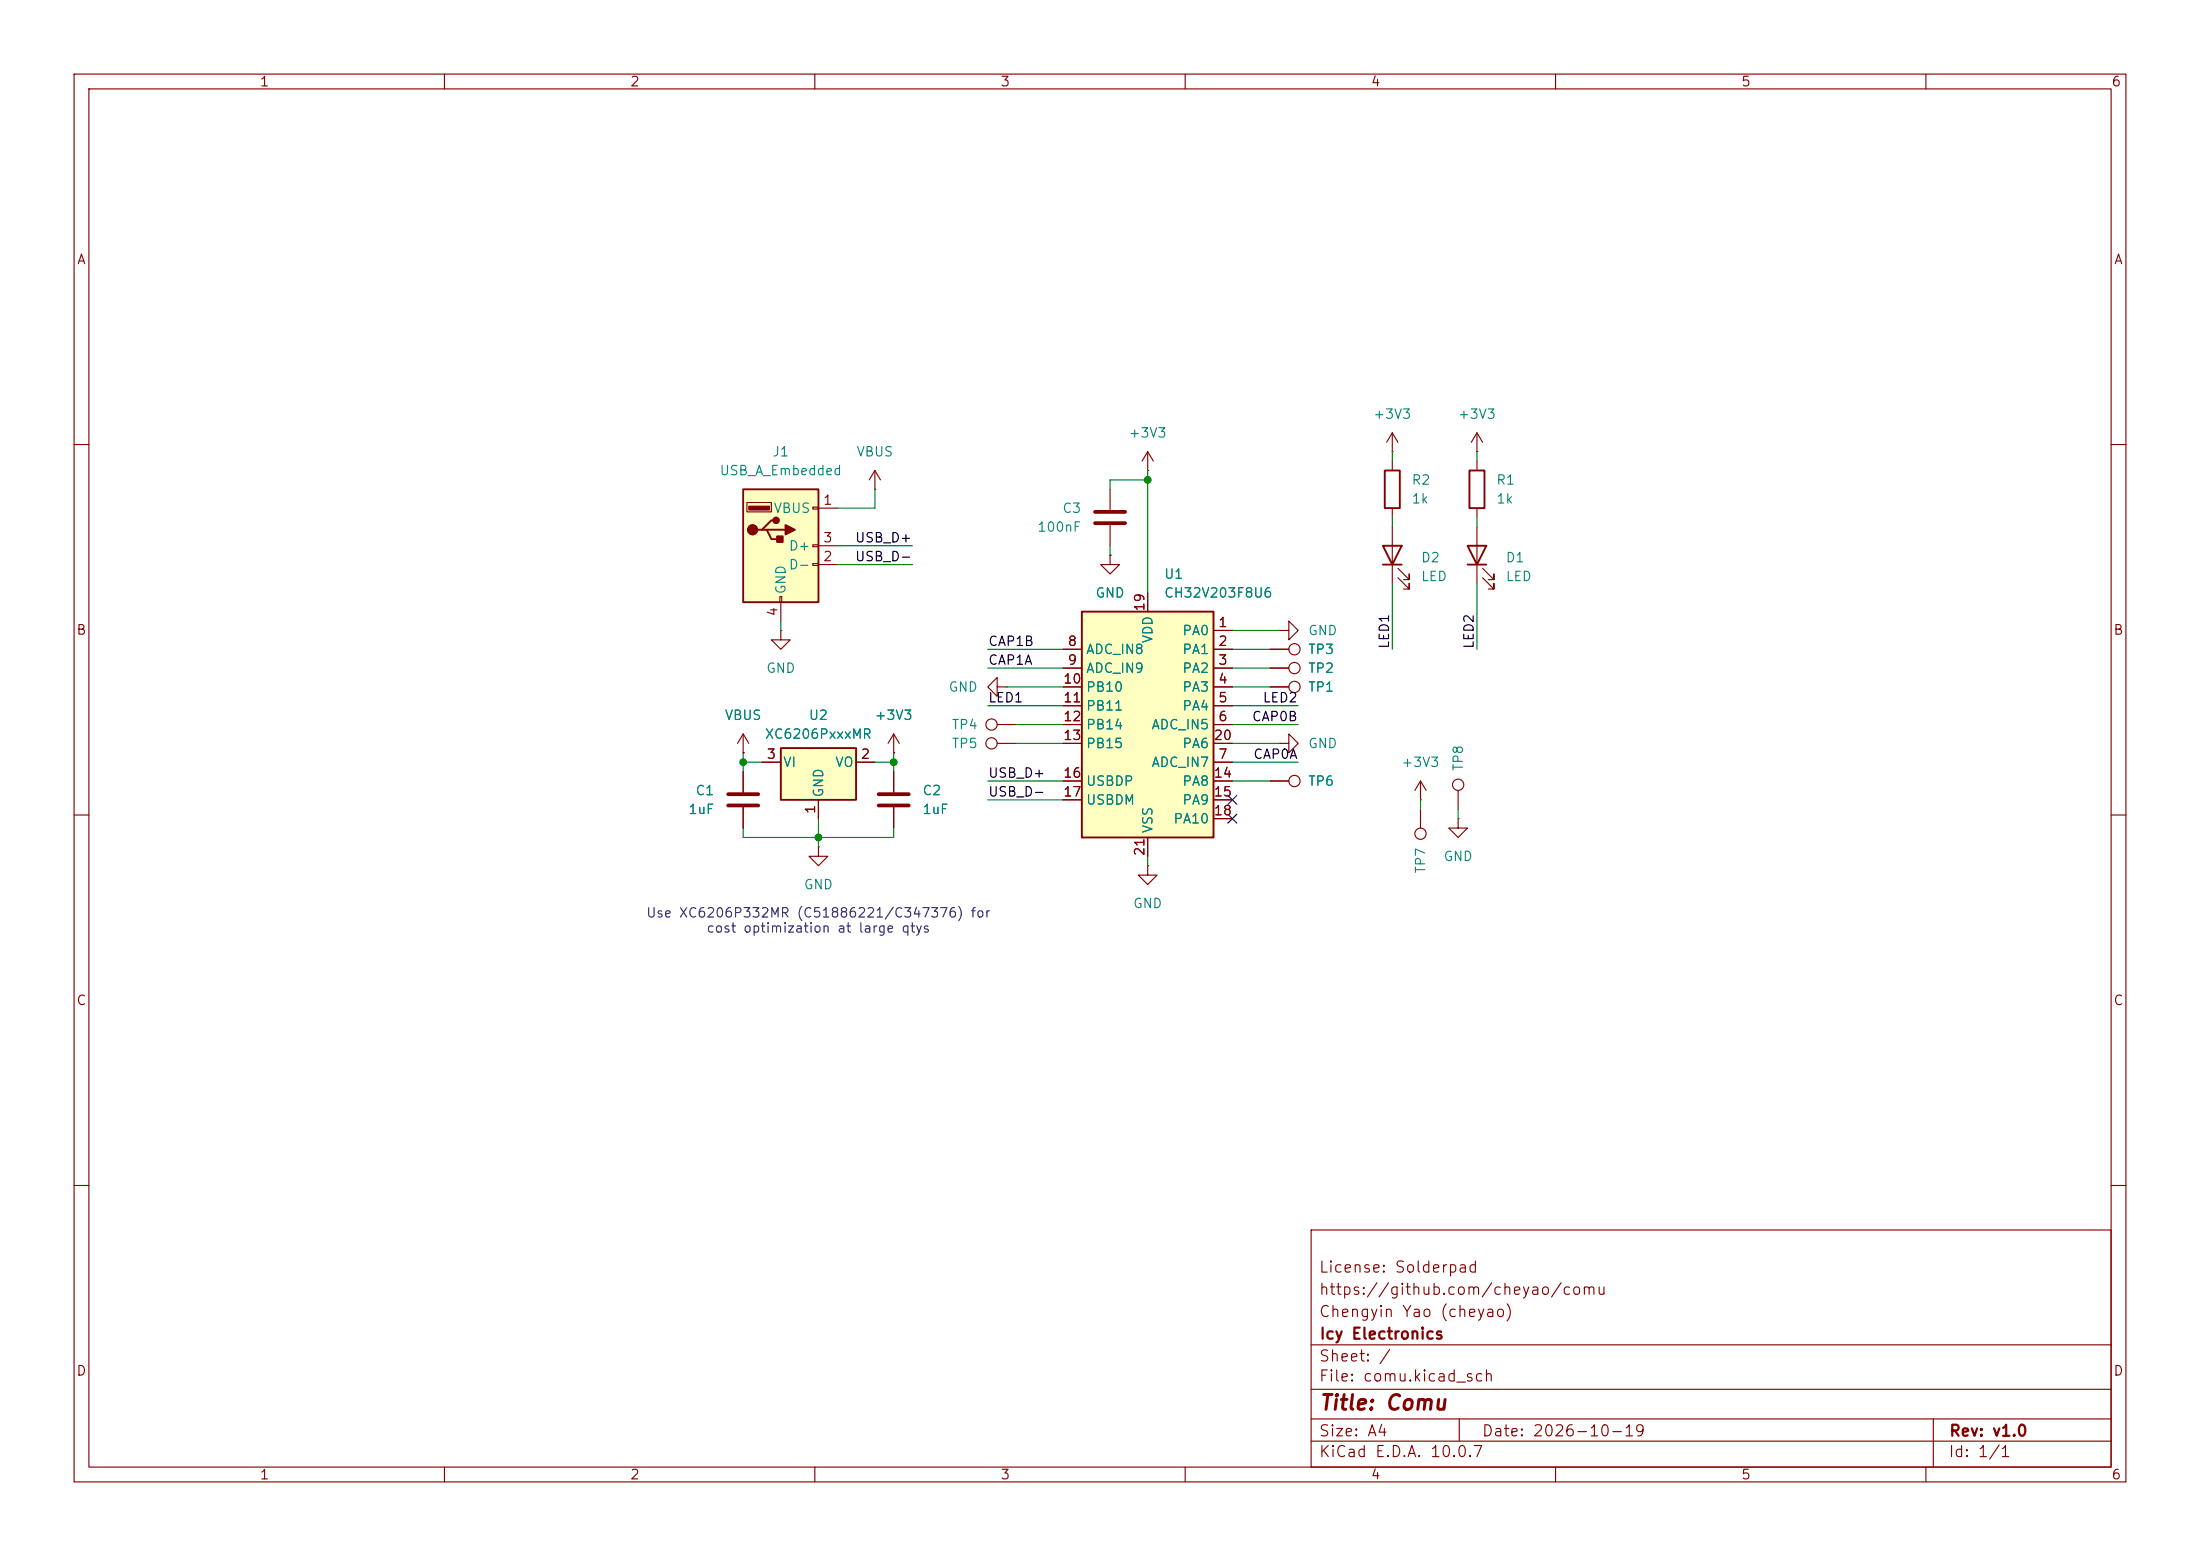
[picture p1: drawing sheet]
<svg xmlns="http://www.w3.org/2000/svg" width="297mm" height="210mm" viewBox="0 0 297 210" stroke-linecap="round" stroke-linejoin="round" font-family="sans-serif">
<g fill="none" stroke="#840000" stroke-width=".15">
<path d="M10 10h277v190h-277zM12 12h273v186h-273zM60 10v2M110 10v2M160 10v2M210 10v2M260 10v2M10 60h2M149.9 74.9v1.3h1.2l-1.2 1.3-1.3-1.3h1.3M149.9 74.9h.1M149.9 66v2.8M149.9 70.9v2.8"/>
<path d="M154.9 63.5h.1M154.9 61l-.7 1.2M154.9 61l.8 1.2M154.9 61v2.5M188 71.1v7.6M188.7 78l1.5 1.5v-.8v.8h-.7M188.7 76.7l1.5 1.5v-.7v.7h-.7M199.4 71.1v7.6M200.2 78l1.5 1.5v-.8v.8h-.8M200.2 76.7l1.5 1.5v-.7v.7h-.8M285 60h2M10 110h2"/>
<path d="M110.5 114.3v1.3h1.3l-1.3 1.2-1.3-1.2h1.3M110.5 114.3h.1M120.6 104.1v2.8M120.6 109v2.8M154.9 116.8v1.3h1.3l-1.3 1.3-1.2-1.3h1.2M154.9 116.8h.1M171.4 105.4h2.6M172.7 100.3h1.3v-1.2l1.3 1.2-1.3 1.3v-1.3M172.7 100.3h.1M285 110h2M10 160h2M177 166h108v32h-108z"/>
<path d="M285 160h2M60 198v2M110 198v2M160 198v2M177 194.5h108M177 191.5h108M177 187.5h108M177 181.5h108M197 191.5v3M210 198v2M260 198v2M261 191.5v6.5"/>
<circle cx="174.8" cy="105.4" r=".76"/>
</g>
<path d="M147.8 69.1h4.1M147.8 70.6h4.1M118.6 107.2h4.1M118.6 108.7h4.1" fill="none" stroke="#840000" stroke-width=".51"/>
<path d="M186.7 73.7h2.5l-1.2 2.5zM186.7 76.2h2.5M198.1 73.7h2.6l-1.3 2.5zM198.1 76.2h2.6" fill="none" stroke="#840000" stroke-width=".25"/>
<path d="M100.3 66h10.2v15.3h-10.2z" fill="#ffffc2"/>
<path d="M100.3 66h10.2v15.3h-10.2zM102.9 71.5h.6l.6 1.3h1.3M103.5 71.5h2.5M104.8 70.2h-.7l-1.2 1.3h-.7" fill="none" stroke="#840000" stroke-width=".25"/>
<g fill="#840000" stroke="#840000" stroke-width=".25">
<path d="M104.9 72.4h.8v.8h-.8z"/>
<path d="M106 70.9l1.3 .6-1.3 .6z"/>
<circle cx="101.6" cy="71.5" r=".63"/>
<circle cx="104.8" cy="70.2" r=".38"/>
</g>
<path d="M101.1 68.3h2.8v.5h-2.8z" fill="#840000" stroke="#840000" stroke-width=".15"/>
<g fill="none" stroke="#840000" stroke-width=".15">
<path d="M100.8 67.8h3.3v1.3h-3.3zM109.7 68.5h.8v.2h-.8zM109.7 73.5h.8v.3h-.8zM109.7 76.1h.8v.2h-.8zM110.5 68.6h2.5M110.5 76.2h2.5M110.5 73.7h2.5M118.1 66h.1M118.1 63.5l-.8 1.3M118.1 63.5l.8 1.3M118.1 63.5v2.5M105.3 80.5h.2v.8h-.2z"/>
<path d="M105.4 85.1v1.3h1.3l-1.3 1.2-1.3-1.2h1.3M105.4 85.1h.1M105.4 81.3v2.5M120.6 99.1l-.7 1.2M120.6 99.1l.8 1.2M120.6 99.1v2.5M120.6 101.6h.1"/>
</g>
<path d="M105.4 101h10.2v7h-10.2z" fill="#ffffc2"/>
<path d="M186.9 63.5h2.1v5.1h-2.1zM105.4 101h10.2v7h-10.2z" fill="none" stroke="#840000" stroke-width=".25"/>
<g fill="none" stroke="#840000" stroke-width=".15">
<path d="M188 62.2v1.3M188 68.6v1.3M100.3 99.1l-.7 1.2M100.3 99.1l.8 1.2M100.3 99.1v2.5M171.4 92.7h2.6M171.4 90.2h2.6M172.7 85.1h1.3v-1.3l1.3 1.3-1.3 1.3v-1.3M172.7 85.1h.1M100.3 101.6h.1M100.3 104.1v2.8M100.3 109v2.8"/>
<path d="M102.9 102.9h2.5M110.5 108v2.5M115.6 102.9h2.5"/>
<circle cx="174.8" cy="92.7" r=".76"/>
<circle cx="174.8" cy="90.2" r=".76"/>
</g>
<path d="M98.3 107.2h4.1M98.3 108.7h4.1" fill="none" stroke="#840000" stroke-width=".51"/>
<path d="M146 82.6h17.8v30.4h-17.8z" fill="#ffffc2"/>
<path d="M198.4 63.5h2v5.1h-2zM146 82.6h17.8v30.4h-17.8z" fill="none" stroke="#840000" stroke-width=".25"/>
<g fill="none" stroke="#840000" stroke-width=".15">
<path d="M188 58.4l-.8 1.3M188 58.4l.7 1.3M188 58.4v2.6M199.4 58.4v2.6M199.4 58.4l-.8 1.3M199.4 58.4l.8 1.3M149.9 74.9h.1M188 61h.1M199.4 61h.1M199.4 62.2v1.3M199.4 68.6v1.3M134.6 92.7v-1.3l-1.3 1.3 1.3 1.3v-1.3h1.3"/>
<path d="M134.6 97.8h2.6M135.9 92.7h.1M143.5 87.6h2.5M143.5 90.2h2.5M143.5 92.7h2.5M143.5 95.3h2.5M143.5 97.8h2.5M154.9 80v2.6M163.8 85.1h2.6M163.8 87.6h2.6M163.8 90.2h2.6M163.8 92.7h2.6"/>
<path d="M163.8 95.3h2.6M163.8 97.8h2.6M171.4 87.6h2.6M171.4 90.2h2.6M171.4 92.7h2.6M100.3 101.6h.1M100.3 104.1v2.8M100.3 109v2.8M102.9 102.9h2.5M110.5 108v2.5M115.6 102.9h2.5M120.6 101.6h.1"/>
<path d="M120.6 104.1v2.8M120.6 109v2.8M134.6 100.3h2.6M143.5 100.3h2.5M143.5 105.4h2.5M143.5 108h2.5M154.9 113v2.6M163.8 102.9h2.6M163.8 100.3h2.6M163.8 105.4h2.6M163.8 108h2.6M163.8 110.5h2.6"/>
<path d="M171.4 105.4h2.6M191.8 108h.1M191.8 105.4l-.8 1.3M191.8 105.4l.7 1.3M191.8 105.4v2.6M191.8 109.2v2.6M196.8 110.5v1.3h1.3l-1.3 1.2-1.2-1.2h1.2M196.8 110.5h.1M196.8 106.7v2.5"/>
<circle cx="133.9" cy="97.8" r=".76"/>
<circle cx="174.8" cy="87.6" r=".76"/>
<circle cx="133.9" cy="100.3" r=".76"/>
<circle cx="191.8" cy="112.5" r=".76"/>
<circle cx="196.8" cy="105.9" r=".76"/>
</g>
<g fill="none" stroke="#008400" stroke-width=".15">
<path d="M113 73.7h10.2M113 76.2h10.2M118.1 66v2.6h-5.1M149.9 73.7v1.2M154.9 63.5v16.5M154.9 64.8h-5v1.2M188 61v1.2M188 69.9v1.2M188 78.7v8.9M199.4 61v1.2M199.4 69.9v1.2M199.4 78.7v8.9"/>
<path d="M105.4 83.8v1.3M133.3 87.6h10.2M133.3 95.3h10.2M133.3 90.2h10.2M135.9 92.7h7.6M137.2 97.8h6.3M166.4 87.6h5M166.4 95.3h8.9M166.4 90.2h5M166.4 92.7h5M166.4 97.8h8.9M166.4 85.1h6.3"/>
<path d="M100.3 101.6v2.5M100.3 111.8v1.2h20.3v-1.2M100.3 102.9h2.6M110.5 110.5v3.8M118.1 102.9h2.5M120.6 101.6v2.5M133.3 105.4h10.2M133.3 108h10.2M137.2 100.3h6.3M154.9 115.6v1.2M166.4 105.4h5M166.4 100.3h6.3"/>
<path d="M166.4 102.9h8.9M191.8 108v1.2M196.8 109.2v1.3"/>
</g>
<path d="M165.8 107.3l1.2 1.3M165.8 109.9l1.2 1.2M167 107.3l-1.2 1.3M167 109.9l-1.2 1.2" fill="none" stroke="#000084" stroke-width=".15"/>
<g fill="#008400" stroke="#008400" stroke-width=".14">
<circle cx="154.9" cy="64.8" r=".46"/>
<circle cx="110.5" cy="113" r=".46"/>
<circle cx="120.6" cy="102.9" r=".46"/>
<circle cx="100.3" cy="102.9" r=".46"/>
</g>
<text font-size="2" fill="#840000" x="178" y="190.8">Title: Comu</text>
<g font-size="1.5" fill="#840000">
<text x="178" y="172.1">License: Solderpad</text>
<text x="178" y="178.1">Chengyin Yao (cheyao)</text>
<text x="178" y="175.1">https://github.com/cheyao/comu</text>
<text x="178" y="184.1">Sheet: /</text>
<text x="178" y="181.1">Icy Electronics</text>
<text x="178" y="186.8">File: comu.kicad_sch</text>
<text x="178" y="197">KiCad E.D.A. 10.0.7</text>
<text x="178" y="194.2">Size: A4</text>
<text x="200" y="194.2">Date: 2026-10-19</text>
<text x="263" y="197">Id: 1/1</text>
<text x="263" y="194.2">Rev: v1.0</text>
</g>
<g font-size="1.3" fill="#840000">
<text x="35" y="12">1</text>
<text x="85" y="12">2</text>
<text x="135" y="12">3</text>
<text x="185" y="12">4</text>
<text x="235" y="12">5</text>
<text x="285" y="12">6</text>
<text x="10.3" y="36">A</text>
<text x="285.3" y="36">A</text>
<text x="111" y="68.4">1</text>
<text x="111" y="76.1">2</text>
<text x="111" y="73.5">3</text>
<text x="105.3" y="83.3" transform="rotate(-90 105.3 83.3)">4</text>
<text x="154.8" y="82.6" transform="rotate(-90 154.8 82.6)">19</text>
<text x="10.2" y="86">B</text>
<text x="144" y="87.5">8</text>
<text x="164.4" y="85">1</text>
<text x="164.4" y="87.5">2</text>
<text x="285.2" y="86">B</text>
<text x="143.4" y="92.6">10</text>
<text x="143.4" y="95.1">11</text>
<text x="144" y="90">9</text>
<text x="164.4" y="90">3</text>
<text x="164.4" y="92.6">4</text>
<text x="164.4" y="95.1">5</text>
<text x="143.4" y="97.7">12</text>
<text x="143.4" y="100.2">13</text>
<text x="163.8" y="100.2">20</text>
<text x="164.4" y="97.7">6</text>
<text x="103.4" y="102.7">3</text>
<text x="116.1" y="102.7">2</text>
<text x="143.4" y="105.3">16</text>
<text x="143.4" y="107.8">17</text>
<text x="163.8" y="105.3">14</text>
<text x="163.8" y="107.8">15</text>
<text x="164.4" y="102.7">7</text>
<text x="110.4" y="110" transform="rotate(-90 110.4 110)">1</text>
<text x="163.8" y="110.4">18</text>
<text x="154.8" y="115.6" transform="rotate(-90 154.8 115.6)">21</text>
<text x="10.2" y="136">C</text>
<text x="285.2" y="136">C</text>
<text x="10.2" y="186">D</text>
<text x="285.2" y="186">D</text>
<text x="35" y="200">1</text>
<text x="85" y="200">2</text>
<text x="135" y="200">3</text>
<text x="185" y="200">4</text>
<text x="235" y="200">5</text>
<text x="285" y="200">6</text>
</g>
<g font-size="1.3" fill="#008484">
<text x="152.3" y="59.4">+3V3</text>
<text x="185.3" y="56.8">+3V3</text>
<text x="196.7" y="56.8">+3V3</text>
<text x="97.1" y="64.5">USB_A_Embedded</text>
<text x="104.2" y="61.9">J1</text>
<text x="115.5" y="61.9">VBUS</text>
<text x="190.5" y="65.7">R2</text>
<text x="201.9" y="65.7">R1</text>
<text x="104.3" y="69.5">VBUS</text>
<text x="143.3" y="69.5">C3</text>
<text x="190.5" y="68.3">1k</text>
<text x="201.9" y="68.3">1k</text>
<text x="106.4" y="77.2">D-</text>
<text x="106.4" y="74.6">D+</text>
<text x="139.9" y="72.1">100nF</text>
<text x="191.8" y="76.2">D2</text>
<text x="203.2" y="76.2">D1</text>
<text x="106.4" y="80.3" transform="rotate(-90 106.4 80.3)">GND</text>
<text x="147.8" y="81">GND</text>
<text x="157.1" y="78.4">U1</text>
<text x="157.1" y="81">CH32V203F8U6</text>
<text x="191.8" y="78.8">LED</text>
<text x="203.2" y="78.8">LED</text>
<text x="146.5" y="88.6">ADC_IN8</text>
<text x="155.9" y="86.9" transform="rotate(-90 155.9 86.9)">VDD</text>
<text x="159.5" y="86.1">PA0</text>
<text x="159.5" y="88.6">PA1</text>
<text x="176.5" y="86.1">GND</text>
<text x="176.5" y="88.6">TP3</text>
<text x="103.3" y="91.1">GND</text>
<text x="128" y="93.7">GND</text>
<text x="146.5" y="91.1">ADC_IN9</text>
<text x="146.5" y="93.7">PB10</text>
<text x="159.5" y="91.1">PA2</text>
<text x="159.5" y="93.7">PA3</text>
<text x="176.5" y="93.7">TP1</text>
<text x="176.5" y="91.1">TP2</text>
<text x="97.8" y="97.5">VBUS</text>
<text x="103.2" y="100">XC6206PxxxMR</text>
<text x="109.1" y="97.5">U2</text>
<text x="118" y="97.5">+3V3</text>
<text x="128.4" y="98.8">TP4</text>
<text x="128.4" y="101.3">TP5</text>
<text x="146.5" y="96.2">PB11</text>
<text x="146.5" y="98.8">PB14</text>
<text x="146.5" y="101.3">PB15</text>
<text x="155.4" y="98.8">ADC_IN5</text>
<text x="159.5" y="96.2">PA4</text>
<text x="159.5" y="101.3">PA6</text>
<text x="176.5" y="101.3">GND</text>
<text x="93.8" y="107.6">C1</text>
<text x="105.6" y="103.8">VI</text>
<text x="111.5" y="107.7" transform="rotate(-90 111.5 107.7)">GND</text>
<text x="112.7" y="103.8">VO</text>
<text x="124.4" y="107.6">C2</text>
<text x="146.5" y="106.4">USBDP</text>
<text x="155.4" y="103.8">ADC_IN7</text>
<text x="159.5" y="106.4">PA8</text>
<text x="176.5" y="106.4">TP6</text>
<text x="189.1" y="103.8">+3V3</text>
<text x="197.8" y="104.2" transform="rotate(-90 197.8 104.2)">TP8</text>
<text x="92.8" y="110.2">1uF</text>
<text x="124.4" y="110.2">1uF</text>
<text x="146.5" y="108.9">USBDM</text>
<text x="155.9" y="112.5" transform="rotate(-90 155.9 112.5)">VSS</text>
<text x="158.3" y="111.5">PA10</text>
<text x="159.5" y="108.9">PA9</text>
<text x="192.7" y="118" transform="rotate(-90 192.7 118)">TP7</text>
<text x="194.8" y="116.5">GND</text>
<text x="108.4" y="120.3">GND</text>
<text x="152.9" y="122.9">GND</text>
</g>
<g font-size="1.3">
<text x="115.3" y="76.1">USB_D-</text>
<text x="115.3" y="73.5">USB_D+</text>
<text x="133.3" y="87.5">CAP1B</text>
<text x="187.8" y="87.7" transform="rotate(-90 187.8 87.7)">LED1</text>
<text x="199.3" y="87.7" transform="rotate(-90 199.3 87.7)">LED2</text>
<text x="133.3" y="90">CAP1A</text>
<text x="133.3" y="95.1">LED1</text>
<text x="170.4" y="95.1">LED2</text>
<text x="168.9" y="97.7">CAP0B</text>
<text x="133.3" y="105.3">USB_D+</text>
<text x="133.3" y="107.8">USB_D-</text>
<text x="169.1" y="102.7">CAP0A</text>
</g>
<g font-size="1.3" fill="#0000c2">
<text x="87.1" y="124.2">Use XC6206P332MR (C51886221/C347376) for</text>
<text x="95.3" y="126.2">cost optimization at large qtys</text>
</g>
</svg>
